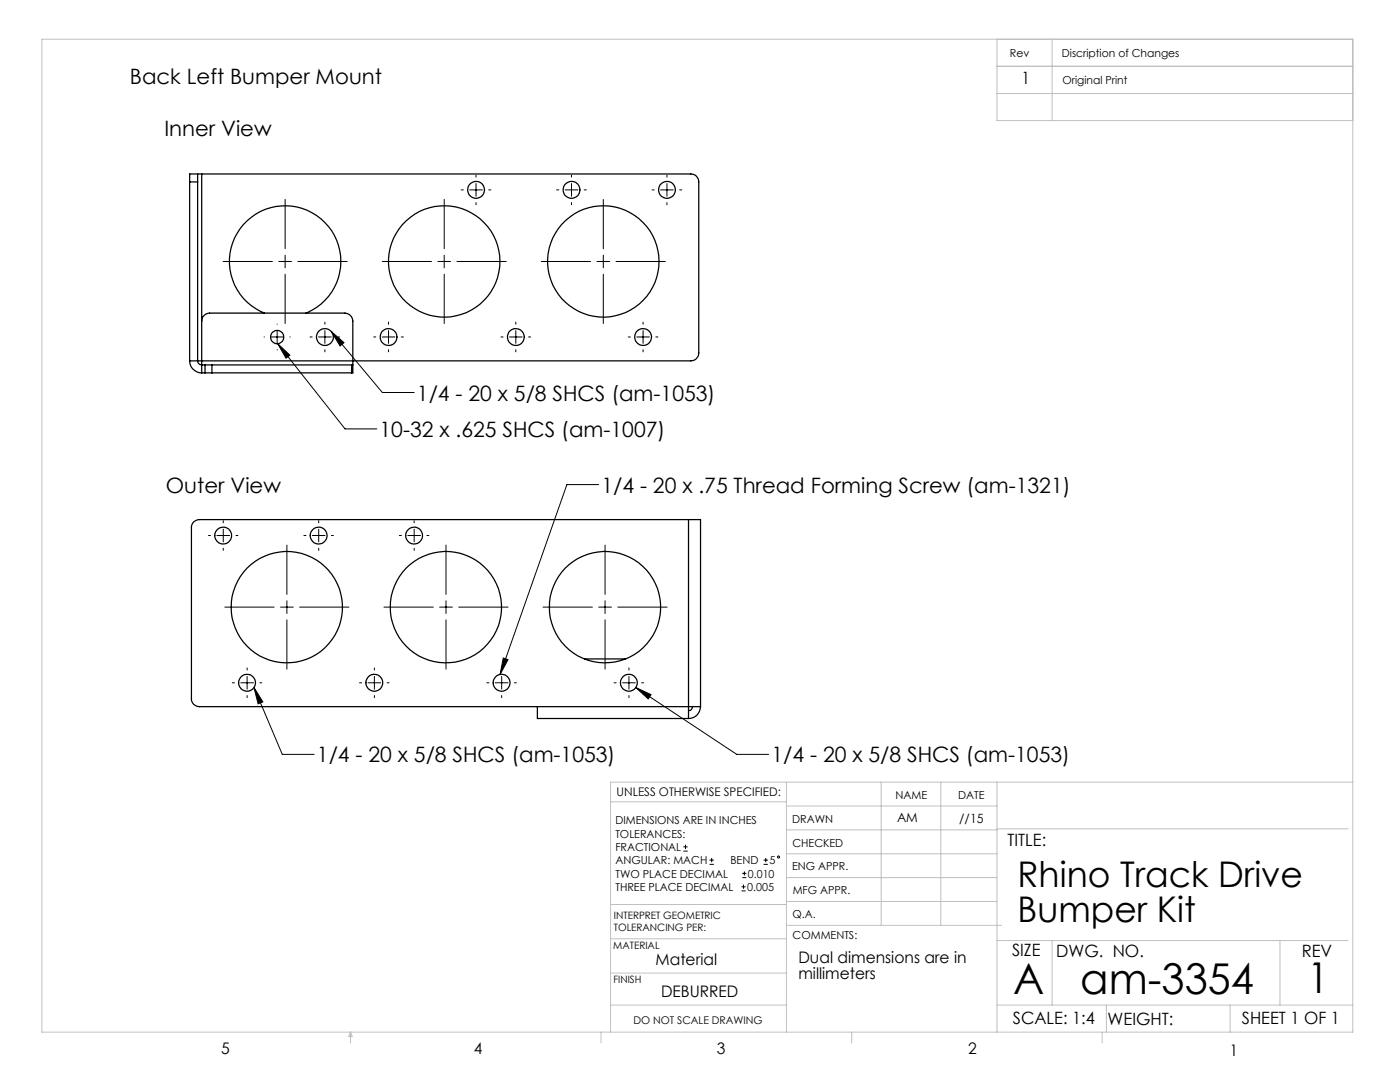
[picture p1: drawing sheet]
<svg xmlns="http://www.w3.org/2000/svg" width="279mm" height="216mm" viewBox="0 0 279 216" stroke-linecap="round" stroke-linejoin="round" font-family="sans-serif">
<g fill="none" stroke="#000" stroke-width=".2">
<path d="M56.9 39.8v9.8M88.7 39.8v9.8M92 37.9h.5M93.7 37.9h2.6M95 34.9v.4M95 36.6v2.6M97.5 37.9h.5M111.1 37.9h.4M112.8 37.9h2.5M114.1 34.9v.4M114.1 36.6v2.6M116.6 37.9h.4"/>
<path d="M120.4 39.8v9.8M130.1 37.9h.5M131.8 37.9h2.6M133.1 34.9v.4M133.1 36.6v2.6M135.6 37.9h.5M44.5 52.2h9.9M55.6 52.2h2.6M56.9 50.9v2.5M56.9 54.7v9.9M59.4 52.2h9.9M76.3 52.2h9.8"/>
<path d="M87.4 52.2h2.5M88.7 50.9v2.5M88.7 54.7v9.9M91.2 52.2h9.8M95 40.4v.5M108 52.2h9.9M114.1 40.4v.5M119.1 52.2h2.6M120.4 50.9v2.5M120.4 54.7v9.9M122.9 52.2h9.9M133.1 40.4v.5"/>
<path d="M52.7 67.2h.1M54 67.2h2.6M55.3 64.7h.1M55.3 66v2.5M55.3 69.8h.1M55.4 68.6l2.5 2.3-.8 .6zM55.4 68.6l13.5 17h6.3M57.9 67.2h.1M61.9 67.2h.4M63.6 67.2h2.5M64.8 64.3v.4M64.8 66v2.5"/>
<path d="M64.8 69.8v.4M66.1 66.2l2.6 2.2-.8 .6zM66.1 66.2l10.2 12.1h6.4M67.4 67.2h.4M74.6 67.2h.4M76.3 67.2h2.5M77.5 64.3v.4M77.5 66v2.5M77.5 69.8v.4M80.1 67.2h.4M100 67.2h.4M101.7 67.2h2.5"/>
<path d="M102.9 64.3v.4M102.9 66v2.5M102.9 69.8v.4M105.5 67.2h.4M125.4 67.2h.4M127.1 67.2h2.5M128.3 64.3v.4M128.3 66v2.5M128.3 69.8v.4M130.9 67.2h.4M119.5 96.7h-6.4l-13.3 37.9M41.6 106.9h.4"/>
<path d="M43.3 106.9h2.5M44.6 103.9v.4M44.6 105.6v2.5M44.6 109.4v.4M47.1 106.9h.4M57.3 108.8v9.8M57.3 119.9v2.5M60.6 106.9h.5M62.3 106.9h2.6M63.6 103.9v.4M63.6 105.6v2.5M63.6 109.4v.4"/>
<path d="M66.1 106.9h.4M79.7 106.9h.4M81.4 106.9h2.5M82.7 103.9v.4M82.7 105.6v2.5M82.7 109.4v.4M85.2 106.9h.4M89 108.8v9.8M89 119.9v2.5M120.8 108.8v9.8M120.8 119.9v2.5M44.9 121.1h9.8"/>
<path d="M46.4 136.2h.4M48 136.2h2.6M49.3 133.3v.4M49.3 135v2.5M49.3 138.8v.4M50.7 137.2l1.8 2.9-1 .3zM50.7 137.2l5.6 13.3h6.4M51.9 136.2h.3M56 121.1h2.5M57.3 123.7v9.8M59.8 121.1h9.8M71.8 136.2h.4"/>
<path d="M73.4 136.2h2.6M74.7 133.3v.4M74.7 135v2.5M74.7 138.8v.4M76.6 121.1h9.9M77.3 136.2h.3M87.7 121.1h2.6M89 123.7v9.8M91.5 121.1h9.9M97.2 136.2h.4M98.8 136.2h2.6M100.1 133.3v.4"/>
<path d="M100.1 135v2.5M100.1 138.8v.4M100.4 131.3l1 .3-1.6 3zM102.7 136.2h.3M108.4 121.1h9.8M119.5 121.1h2.5M120.8 123.7v9.8M122.6 136.2h.4M123.3 121.1h9.8M124.2 136.2h2.6M125.5 133.3v.4M125.5 135v2.5"/>
<path d="M125.5 138.8v.4M126.9 137.2l3 1.4-.5 .9zM126.9 137.2l20.1 13.3h6.4M128.1 136.2h.3M136.4 169.8h.8M136.4 169h.8M136.8 168.6v.8M141.6 172.5h.9M141.6 171.6h.9M142 171.2v.8M148 177.8h.8M148 177h.8"/>
<path d="M148.1 175.1h.8M148.1 174.3h.8M148.4 176.5v.8M148.6 173.9v.8M152.4 172.5h.8M152.4 171.6h.8M152.8 171.2v.8"/>
<circle cx="155.4" cy="171" r=".2"/>
</g>
<g fill="none" stroke="#c0c0c0" stroke-width=".2">
<path d="M8.4 7.8h261.6v198.2h-261.6zM199 7.8v16.3h71M199 13.2h71M199 18.7h71M210 7.8v16.3M121.8 160h35.2M157 156.1v49.9M175.9 156.1v28.5M187.7 156.1v28.5M199 156.1v49.9M270 156.1h-148.2v49.9M157 170.4h42"/>
<path d="M157 165.6h42M157 160.8h42M157 175.1h42M157 179.9h42M199 165.4h70.1M121.8 194.2h35.2M121.8 187.3h35.2M121.8 180.5h35.2M157 184.6h42.9M199 187.7h70.1M210 187.7v12.9M255.4 187.7v12.9"/>
<path d="M70 206v2.1M70 206l.3 .8h-.7zM119.9 206v2.1M121.8 200.6h35.2M170 206v2.1M199 200.6h71M220 206v2.1M220.8 200.6v5.4M245.5 200.6v5.4"/>
</g>
<path d="M66.1 66.2l2.6 2.2-.8 .6zM55.4 68.6l2.5 2.3-.8 .6zM50.7 137.2l1.8 2.9-1 .3zM126.9 137.2l3 1.4-.5 .9zM100.4 131.3l1 .3-1.6 3z" fill="#000"/>
<g fill="none" stroke="#000" stroke-width=".25">
<path d="M37.9 36.3h1.5M37.9 36.3v35.7M39.4 34.7h-1.5v1.6M39.4 34.7v1.6M39.4 34.7h.9M39.4 36.3v35.7M40.3 34.7h97.6a1.57 1.57 0 0 1 1.6 1.6v34.1a1.57 1.57 0 0 1-1.6 1.6h-97.6M40.3 34.7v37.3M37.9 72a2.41 2.41 0 0 0 2.4 2.4M37.9 72h1.5M39.4 72a.85 .85 0 0 0 .9 .8M39.4 72h.9"/>
<path d="M40.3 64.1a1.63 1.63 0 0 1 1.5-1.6h27a1.7 1.7 0 0 1 1.6 1.6v8.7M40.3 72v.8M40.3 72.8v1.6M40.3 72.8h.6M40.3 74.4h.6M40.9 72.8h1.4M40.9 74.4h1.4M40.9 72.8v1.6M42.3 72.8v1.6M42.3 72.8h27.9M42.3 74.4h27.9M52.8 62.5a11.1 11.1 0 0 1-4.7-17.1 11.1 11.1 0 0 1 17.6 0 11.1 11.1 0 0 1-4.7 17.1"/>
<path d="M70.2 72.8h.2M70.2 72.8v1.6M70.4 72.8v1.6h-.2M137.4 103.7h-97.6a1.57 1.57 0 0 0-1.6 1.6v34.1a1.57 1.57 0 0 0 1.6 1.6h97.6M137.4 103.7h2.4v37.3M137.4 103.7v37.3M116.6 131.5h8.2M107.2 141v2.4h30.2M137.4 141h2.4M137.4 141v2.4M138.2 141a.78 .78 0 0 1-.8 .8M139.8 141a2.35 2.35 0 0 1-2.4 2.4"/>
<circle cx="95" cy="37.9" r="1.68"/>
<circle cx="114.1" cy="37.9" r="1.68"/>
<circle cx="133.1" cy="37.9" r="1.68"/>
<circle cx="88.7" cy="52.1" r="11.1"/>
<circle cx="120.4" cy="52.1" r="11.1"/>
<circle cx="55.3" cy="67.3" r="1.33"/>
<circle cx="64.8" cy="67.3" r="1.68"/>
<circle cx="77.6" cy="67.2" r="1.68"/>
<circle cx="103" cy="67.2" r="1.68"/>
<circle cx="128.4" cy="67.2" r="1.68"/>
<circle cx="44.5" cy="106.9" r="1.68"/>
<circle cx="63.6" cy="106.9" r="1.68"/>
<circle cx="82.6" cy="106.9" r="1.68"/>
<circle cx="49.3" cy="136.2" r="1.69"/>
<circle cx="57.3" cy="121.2" r="11.1"/>
<circle cx="74.7" cy="136.2" r="1.69"/>
<circle cx="89" cy="121.2" r="11.1"/>
<circle cx="100.1" cy="136.2" r="1.69"/>
<circle cx="120.8" cy="121.2" r="11.1"/>
<circle cx="125.5" cy="136.2" r="1.69"/>
</g>
<g font-size="8.5">
<text x="202.2" y="198.3">A</text>
<text x="215.6" y="198.3">am-3354</text>
<text x="260.9" y="198.1">1</text>
</g>
<g font-size="7.1">
<text x="203.1" y="176.9">Rhino Track Drive</text>
<text x="203.1" y="184">Bumper Kit</text>
</g>
<g font-size="4.2">
<text x="25.9" y="16.7">Back Left Bumper Mount</text>
<text x="32.8" y="27.2">Inner View</text>
<text x="83.2" y="79.9">1/4 - 20 x 5/8 SHCS (am-1053)</text>
<text x="75.7" y="87.2">10-32 x .625 SHCS (am-1007)</text>
<text x="33.1" y="98.3">Outer View</text>
<text x="120" y="98.3">1/4 - 20 x .75 Thread Forming Screw (am-1321)</text>
<text x="63.2" y="152.1">1/4 - 20 x 5/8 SHCS (am-1053)</text>
<text x="154" y="152.1">1/4 - 20 x 5/8 SHCS (am-1053)</text>
</g>
<g font-size="3.4">
<text x="203.9" y="16.8">1</text>
<text x="201.1" y="168.8">TITLE:</text>
<text x="202" y="190.8">SIZE</text>
<text x="210.8" y="190.9">DWG. NO.</text>
<text x="259.8" y="191">REV</text>
<text x="202.1" y="204.4">SCALE: 1:4</text>
<text x="221" y="204.5">WEIGHT:</text>
<text x="247.8" y="204.4">SHEET 1 OF 1</text>
</g>
<g font-size="3.2">
<text x="130.8" y="192.5">Material</text>
<text x="159.3" y="192.2">Dual dimensions are in</text>
<text x="159.3" y="195.4">millimeters</text>
<text x="131.9" y="198.9">DEBURRED</text>
<text x="44.2" y="210.4">5</text>
<text x="94.6" y="210.3">4</text>
<text x="143.1" y="210.4">3</text>
<text x="193.2" y="210.3">2</text>
<text x="245.4" y="210.6">1</text>
</g>
<g font-size="2.5">
<text x="179" y="164.1">AM</text>
<text x="191.4" y="164.2">//15</text>
</g>
<text font-size="2.4" x="123.1" y="158.9">UNLESS OTHERWISE SPECIFIED:</text>
<g font-size="2.2">
<text x="201.6" y="11.4">Rev</text>
<text x="211.9" y="11.4">Discription of Changes</text>
<text x="212" y="16.8">Original Print</text>
<text x="178.7" y="159.4">NAME</text>
<text x="191.2" y="159.4">DATE</text>
<text x="122.8" y="164.5">DIMENSIONS ARE IN INCHES</text>
<text x="122.8" y="167.1">TOLERANCES:</text>
<text x="158.1" y="164.2">DRAWN</text>
<text x="122.8" y="169.8">FRACTIONAL</text>
<text x="122.8" y="172.5">ANGULAR: MACH</text>
<text x="145.8" y="172.5">BEND</text>
<text x="153.5" y="172.5">5</text>
<text x="158.1" y="173.7">ENG APPR.</text>
<text x="158.2" y="169.1">CHECKED</text>
<text x="122.8" y="177.8">THREE PLACE DECIMAL</text>
<text x="122.8" y="175.1">TWO PLACE DECIMAL</text>
<text x="149.1" y="177.8">0.005</text>
<text x="149.3" y="175.1">0.010</text>
<text x="158.2" y="178.4">MFG APPR.</text>
<text x="158.2" y="183.2">Q.A.</text>
<text x="158.2" y="187.4">COMMENTS:</text>
</g>
<text font-size="2.1" x="126.4" y="204.3">DO NOT SCALE DRAWING</text>
<g font-size="2">
<text x="122.5" y="183.3">INTERPRET GEOMETRIC</text>
<text x="122.5" y="185.9">TOLERANCING PER:</text>
<text x="122.4" y="189.4">MATERIAL</text>
<text x="122.4" y="196.2">FINISH</text>
</g>
</svg>
